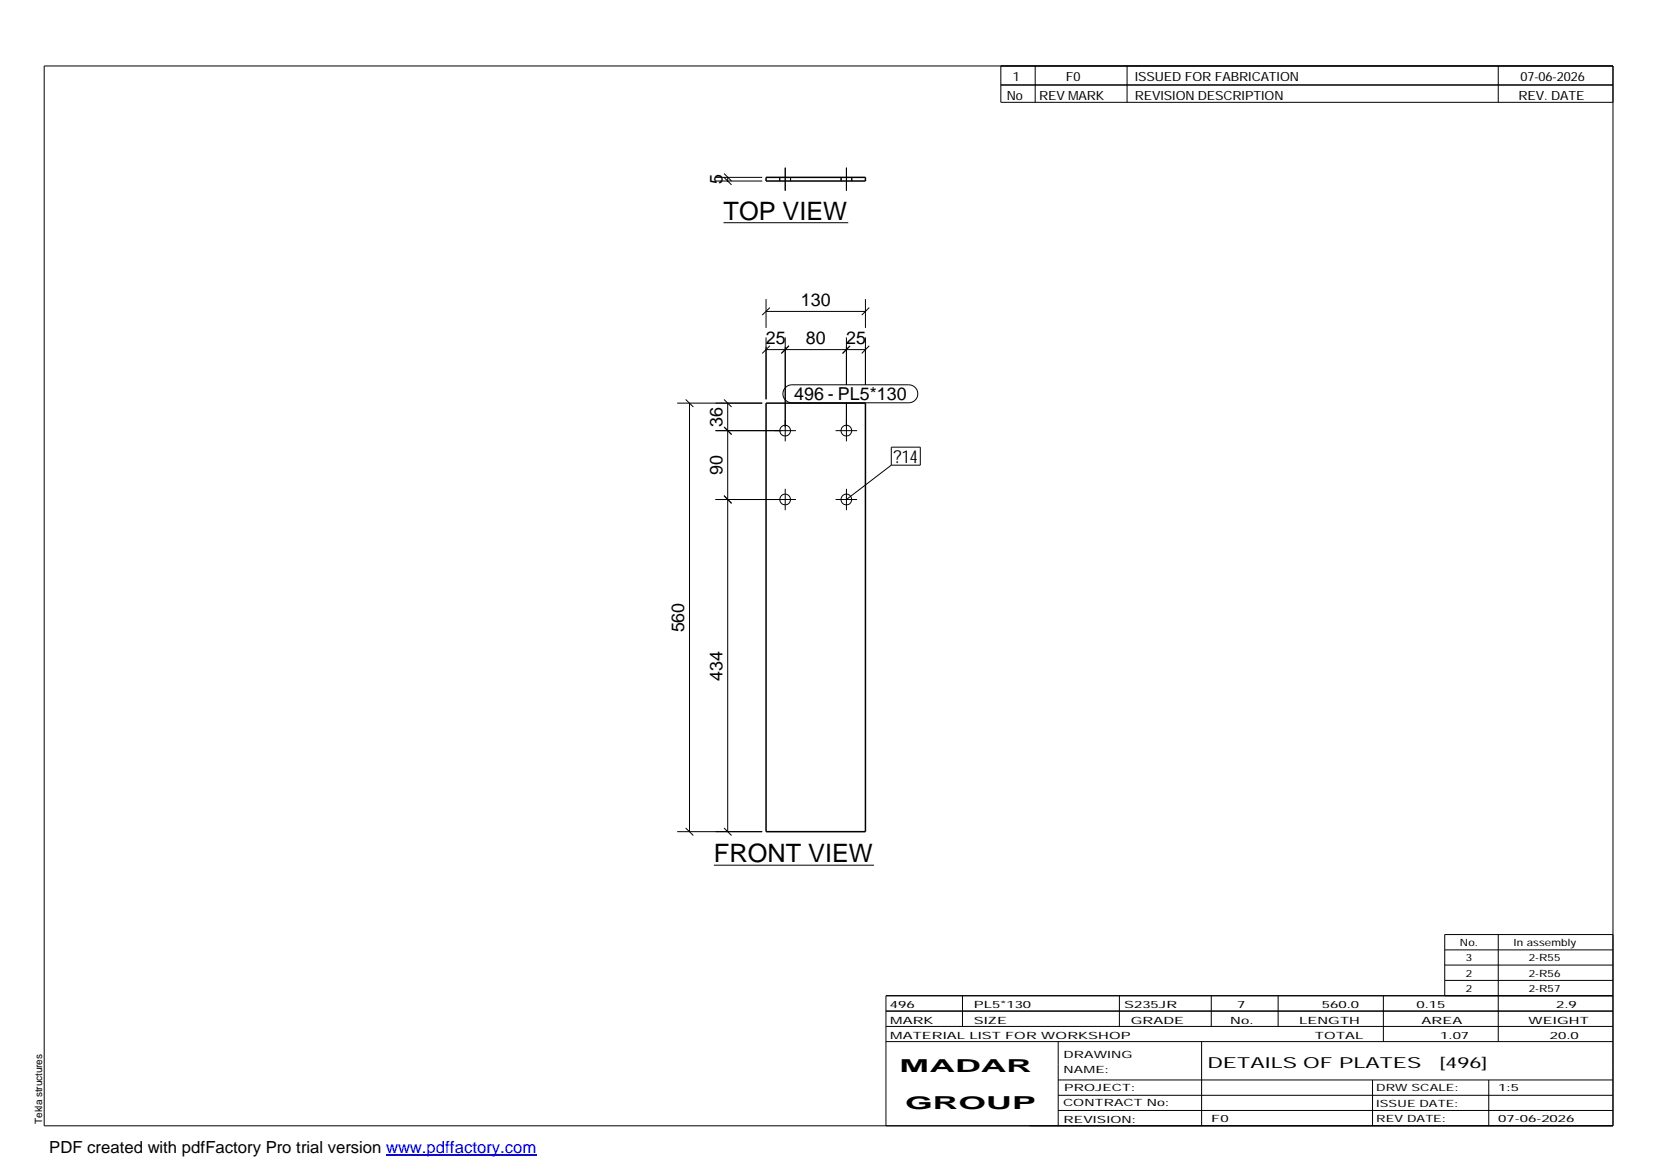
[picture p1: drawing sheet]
<svg xmlns="http://www.w3.org/2000/svg" width="420mm" height="297mm" viewBox="0 0 420 297" stroke-linecap="round" stroke-linejoin="round" font-family="sans-serif">
<g fill="none" stroke="#000" stroke-width=".25">
<path d="M11.2 16.7h398.3v269.1h-398.3zM254.1 16.7v9.3h155.4M262.8 16.7v9.3M286.1 16.7v9.3M380.4 16.7v9.3M254.1 21.6h155.4M181.7 46h11.8M181.7 45h11.8M183.7 56.5h31.6M183.8 45l1.9 1.9M183.8 44.1l1.9 1.9M184.7 45v1"/>
<path d="M198 45v1M199.3 42.6v5.8M200.7 45v1M213.5 45v1M214.9 42.6v5.8M216.2 45v1M194.5 79.1h25.2M194.5 75.9v7.4M195.5 78.1l-2 1.9M219.7 75.9v7.4M220.7 78.1l-1.9 1.9M194.5 85.7v15.7"/>
<path d="M194.5 88.8h25.2M195.5 87.8l-2 1.9M199.3 85.7v26.3M199.4 98.4l.8-.5 .8-.2h29.7a2.29 2.29 0 0 1 2.3 2.3 2.29 2.29 0 0 1-2.3 2.3h-29.7a2.27 2.27 0 0 1-2.1-1.4 2.27 2.27 0 0 1 .5-2.5zM200.1 88l.2-.2-1.9 1.9 1.7-1.7M214.9 85.7v12M215.8 87.8l-1.9 1.9 1.7-1.7M219.7 85.7v12M220.7 87.8l-1.9 1.9M171.9 102.3h21.6M174.1 101.4l1.9 1.9M175 102.3v108.8"/>
<path d="M181.7 109.3h20.4M183.8 108.4l1.9 1.9-1.7-1.7M183.8 101.4l1.9 1.9M184.7 102.3v108.8M212.1 109.3h5.5M214.9 102.3v9.7M226.3 113.5h7.3v4.6h-7.3zM226.3 118.1l-11.4 8.7M181.7 126.8h20.4M183.8 125.8l1.9 2M199.3 124.1v5.4M212.1 126.8h5.5"/>
<path d="M214.9 124.1v5.4M171.9 211.1h21.6M174.1 210.2l1.9 1.9M181.2 219.7h40.7M183.8 210.2l1.9 1.9M380.4 237.3v27.1M409.5 237.3h-42.7v15.5M224.9 256.7h184.6M244.3 252.8v7.8M284.2 252.8v7.8M307.5 252.8v7.8M324.5 252.8v7.8"/>
<path d="M351.2 252.8v11.6M366.8 241.2h42.7M366.8 245h42.7M366.8 248.9h42.7M409.5 252.8h-184.6v33M224.9 264.4h184.6M224.9 260.6h184.6M268.6 264.4v21.4M268.6 274.2h140.9M268.6 278.1h140.9M305.1 264.4v21.4M348.4 274.2v11.6"/>
<path d="M378 274.2v11.6M268.6 281.9h140.9"/>
<circle cx="199.3" cy="109.3" r="1.35"/>
<circle cx="214.9" cy="109.3" r="1.36"/>
<circle cx="199.3" cy="126.8" r="1.35"/>
<circle cx="214.9" cy="126.8" r="1.36"/>
</g>
<path d="M194.5 45h25.2v1h-25.2zM194.5 102.3h25.2v108.8h-25.2z" fill="none" stroke="#000" stroke-width=".38"/>
<path d="M98 293.3h38.2" fill="none" stroke="#00f" stroke-width=".3"/>
<g font-size="6.4">
<text x="183.7" y="55.8">TOP VIEW</text>
<text x="181.2" y="218.9">FRONT VIEW</text>
</g>
<g font-size="4.5">
<text x="183.4" y="46.8" transform="rotate(-90 183.4 46.8)">5</text>
<text x="203.3" y="77.6">130</text>
<text x="194.4" y="87.4">25</text>
<text x="204.6" y="87.4">80</text>
<text x="214.8" y="87.4">25</text>
<text x="201.6" y="101.7">496 - PL5*130</text>
<text x="183.4" y="108.4" transform="rotate(-90 183.4 108.4)">36</text>
<text x="226.9" y="117.5">?14</text>
<text x="183.4" y="120.6" transform="rotate(-90 183.4 120.6)">90</text>
<text x="173.7" y="160.6" transform="rotate(-90 173.7 160.6)">560</text>
<text x="183.4" y="172.8" transform="rotate(-90 183.4 172.8)">434</text>
<text x="228.4" y="272.3">MADAR</text>
<text x="229.8" y="281.6">GROUP</text>
</g>
<text font-size="4.2" x="12.5" y="292.7">PDF created with pdfFactory Pro trial version www.pdffactory.com</text>
<g font-size="3.9">
<text x="306.5" y="271.3">DETAILS OF PLATES</text>
<text x="365.4" y="271.3">[496]</text>
</g>
<g font-size="3.2">
<text x="257.1" y="20.5">1</text>
<text x="270.6" y="20.5">F0</text>
<text x="288.1" y="20.5">ISSUED FOR FABRICATION</text>
<text x="386" y="20.5">07-06-2026</text>
<text x="255.6" y="25.5">No</text>
<text x="263.8" y="25.5">REV MARK</text>
<text x="288.1" y="25.5">REVISION DESCRIPTION</text>
<text x="385.5" y="25.5">REV. DATE</text>
</g>
<g font-size="2.5">
<text x="370.6" y="240.2">No.</text>
<text x="372.1" y="244.1">3</text>
<text x="384.3" y="240.2">In assembly</text>
<text x="388.1" y="244.1">2-R55</text>
<text x="372.1" y="247.9">2</text>
<text x="372.1" y="251.8">2</text>
<text x="388.1" y="247.9">2-R56</text>
<text x="388.1" y="251.8">2-R57</text>
<text x="225.9" y="255.9">496</text>
<text x="247.3" y="255.9">PL5*130</text>
<text x="285.4" y="255.9">S235JR</text>
<text x="314.1" y="255.9">7</text>
<text x="335.6" y="255.9">560.0</text>
<text x="359.6" y="255.9">0.15</text>
<text x="395.1" y="255.9">2.9</text>
<text x="226" y="263.7">MATERIAL LIST FOR WORKSHOP</text>
<text x="226" y="259.9">MARK</text>
<text x="247.2" y="259.9">SIZE</text>
<text x="287.1" y="259.9">GRADE</text>
<text x="312.3" y="259.9">No.</text>
<text x="329.8" y="259.9">LENGTH</text>
<text x="333.8" y="263.7">TOTAL</text>
<text x="360.9" y="259.9">AREA</text>
<text x="365.6" y="263.7">1.07</text>
<text x="388.1" y="259.9">WEIGHT</text>
<text x="393.4" y="263.7">20.0</text>
<text x="270" y="268.5">DRAWING</text>
<text x="270" y="272.5">NAME:</text>
<text x="269.9" y="280.9">CONTRACT No:</text>
<text x="270.2" y="277">PROJECT:</text>
<text x="349.4" y="277.1">DRW SCALE:</text>
<text x="349.4" y="281">ISSUE DATE:</text>
<text x="380.4" y="277.1">1:5</text>
<text x="10.7" y="285.4" transform="rotate(-90 10.7 285.4)">Tekla structures</text>
<text x="270" y="285">REVISION:</text>
<text x="307.5" y="284.8">F0</text>
<text x="349.4" y="284.8">REV DATE:</text>
<text x="380.4" y="284.8">07-06-2026</text>
</g>
</svg>
